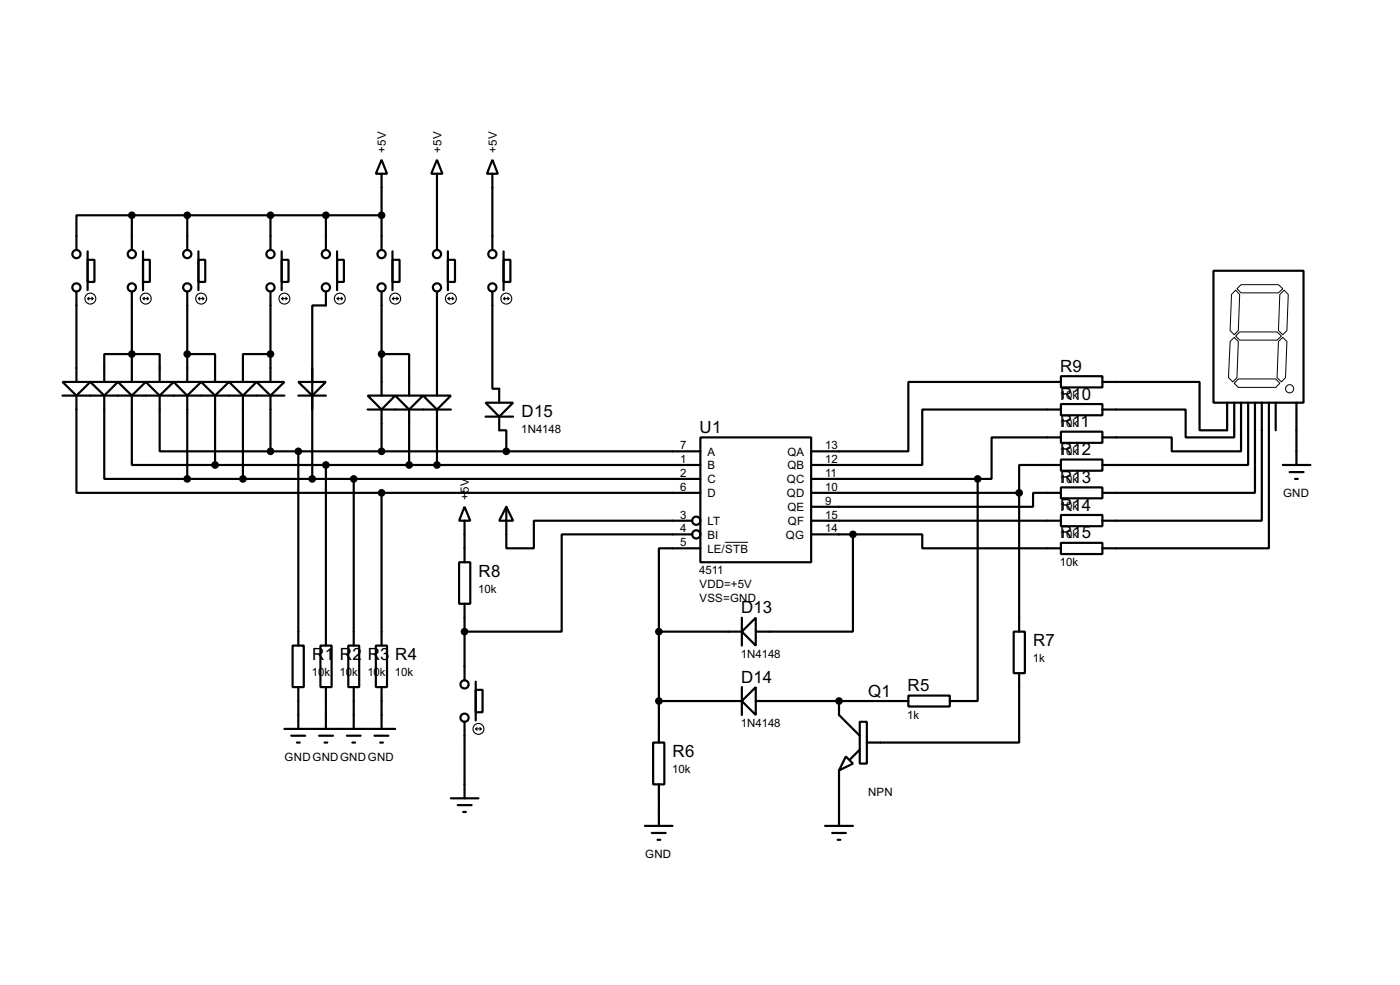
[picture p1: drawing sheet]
<svg xmlns="http://www.w3.org/2000/svg" width="256mm" height="180mm" viewBox="0 0 256 180" stroke-linecap="round" stroke-linejoin="round" font-family="sans-serif">
<g fill="none" stroke="#000" stroke-width=".4">
<path d="M24.2 39.4h-10.2v6.4M24.2 39.4v6.4M24.2 39.4h45.7M34.3 39.4v6.4M49.6 39.4v6.4M59.7 39.4v6.4M69.9 29.3l1 2.5h-2zM69.9 31.8v14M80.1 29.3l1 2.5h-2.1zM80.1 31.8v14M90.2 29.3l1 2.5h-2zM90.2 31.8v14"/>
<path d="M14 53.4v16.5M16.1 47.6h1.2v4h-1.2zM16.1 46v7.1M24.2 53.4v16.5M26.2 47.6h1.3v4h-1.3zM26.2 46v7.1M34.3 53.4v16.5M36.4 47.6h1.2v4h-1.2zM36.4 46v7.1M49.6 53.4v16.5M51.6 47.6h1.3v4h-1.3zM51.6 46v7.1"/>
<path d="M59.7 53.4v2.5h-2.5v31.8M61.8 47.6h1.2v4h-1.2zM61.8 46v7.1M69.9 53.4v19M71.9 47.6h1.3v4h-1.3zM71.9 46v7.1M80.1 53.4v19M82.1 47.6h1.3v4h-1.3zM82.1 46v7.1M90.2 53.4v17.8h1.3v2.5M92.3 47.6h1.2v4h-1.2zM92.3 46v7.1"/>
<path d="M222.3 49.6h16.5v24.1h-16.5zM11.5 69.9h5.1l-2.6 2.5zM11.5 72.4h40.6M14 72.4v17.8h55.9M16.6 69.9h5l-2.5 2.5zM19.1 69.9v-5.1h10.2v5.1M19.1 72.4v15.3h15.2M21.6 69.9h5.1l-2.5 2.5zM24.2 72.4v12.7h15.2M26.7 69.9h5.1l-2.5 2.5zM29.3 72.4v10.2h20.3M31.8 69.9h5.1l-2.6 2.5z"/>
<path d="M34.3 64.8h5.1v5.1M34.3 72.4v15.3M36.9 69.9h5.1l-2.6 2.5zM39.4 72.4v12.7M42 69.9h5l-2.5 2.5zM44.5 72.4v15.3M47 69.9h5.1l-2.5 2.5zM49.6 64.8h-5.1v5.1M49.6 72.4v10.2M54.7 69.9h5l-2.5 2.5zM54.7 72.4h5M57.2 67.4v2.5"/>
<path d="M57.2 72.4v2.6M67.4 72.4h5l-2.5 2.6zM67.4 75h15.2M69.9 64.8h5.1v7.6M69.9 75v7.6M72.4 72.4h5.1l-2.5 2.6zM75 75v10.1M77.5 72.4h5.1l-2.5 2.6zM80.1 75v10.1M89 73.7h5l-2.5 2.6zM89 76.3h5M91.5 76.3v2.5h1.3v3.8"/>
<path d="M194.4 68.9h7.6v2h-7.6zM194.4 74h7.6v2h-7.6zM194.4 79h7.6v2.1h-7.6zM194.4 69.9h-28v12.7h-17.8M194.4 75h-25.4v10.1h-20.4M202 69.9h17.8v8.9h5v-5.1M226.1 73.7v6.4h-8.9v-5.1h-15.2M227.4 73.7v8.9h-12.7v-2.5h-12.7M228.7 73.7v11.4h-26.7M229.9 73.7v16.5h-27.9M231.2 73.7v21.6h-29.2M232.5 73.7v26.7h-30.5"/>
<path d="M233.7 73.7v5.1M237.5 73.7v11.4M34.3 87.7h94M39.4 85.1h88.9M49.6 82.6h78.7M54.7 82.6v35.6M59.7 85.1v33.1M64.8 87.7v30.5M69.9 90.2v28M69.9 90.2h58.4M85.1 92.8l1.1 2.5h-2.1zM85.1 95.3v7.6"/>
<path d="M92.8 92.8l1.2 2.5h-2.5zM92.8 92.8v7.6h5v-5.1h29M126.8 97.8h-23.9v17.8h-17.8M128.3 80.1h20.3v22.8h-20.3zM148.6 87.7h30.5M148.6 90.2h38.1M148.6 97.8h7.7M148.6 95.3h45.8M156.3 97.8v17.8h-17.8M156.3 97.8h12.7v2.6h25.4M179.1 87.7v40.6h-5.1M186.7 90.2v25.4"/>
<path d="M194.4 84.1h7.6v2.1h-7.6zM194.4 89.2h7.6v2h-7.6zM194.4 94.3h7.6v2h-7.6zM194.4 99.4h7.6v2h-7.6zM194.4 80.1h-12.7v7.6h-2.6M194.4 85.1h-7.7v5.1M194.4 90.2h-5.1v2.6h-40.7M235 85.1h5.1M236.3 86.4h2.5M237.3 87.7h.5M53.6 118.2h2.1v7.6h-2.1zM58.7 118.2h2.1v7.6h-2.1z"/>
<path d="M63.8 118.2h2v7.6h-2zM68.9 118.2h2v7.6h-2zM84.1 102.9h2.1v7.6h-2.1zM85.1 110.5v14M120.7 115.6v20.3M120.7 115.6h15.2M128.3 100.4h-7.6v15.2M135.9 113.1v5.1M138.5 113.1v5.1l-2.6-2.6zM185.7 115.6h2.1v7.6h-2.1zM52.1 133.4h20.3M53.4 134.7h2.5"/>
<path d="M54.4 135.9h.5M54.7 125.8v7.6M58.5 134.7h2.5M59.5 135.9h.5M59.7 125.8v7.6M63.6 134.7h2.5M64.6 135.9h.5M64.8 125.8v7.6M68.6 134.7h2.6M69.7 135.9h.5M69.9 125.8v7.6M85.1 132.1v14"/>
<path d="M87.2 126.3h1.2v4.1h-1.2zM87.2 124.8v7.1M119.7 135.9h2v7.7h-2zM120.7 128.3h15.2M135.9 125.8v5.1M138.5 125.8v5.1l-2.6-2.6zM138.5 128.3h27.9M153.7 128.3v2.6l3.8 3.8M155 138.5l1.3 1.3-2.6 1.2zM157.5 132.1h1.3v7.7h-1.3zM157.5 137.2l-1.7 1.8M166.4 127.3h7.6v2h-7.6z"/>
<path d="M186.7 123.2v12.7h-27.9M82.6 146.1h5.1M83.9 147.4h2.5M84.9 148.6h.5M118.2 151.2h5M119.4 152.5h2.6M120.5 153.7h.5M120.7 143.6v7.6M151.2 151.2h5.1M152.5 152.5h2.5M153.5 153.7h.5M153.7 141v10.2"/>
<circle cx="14" cy="52.6" r=".75"/>
<circle cx="14" cy="46.5" r=".75"/>
<circle cx="24.1" cy="52.6" r=".75"/>
<circle cx="24.1" cy="46.5" r=".75"/>
<circle cx="34.3" cy="52.6" r=".75"/>
<circle cx="34.3" cy="46.5" r=".75"/>
<circle cx="49.5" cy="52.6" r=".75"/>
<circle cx="49.5" cy="46.5" r=".75"/>
<circle cx="59.7" cy="52.6" r=".75"/>
<circle cx="59.7" cy="46.5" r=".75"/>
<circle cx="69.9" cy="52.6" r=".75"/>
<circle cx="69.9" cy="46.5" r=".75"/>
<circle cx="80" cy="52.6" r=".75"/>
<circle cx="80" cy="46.5" r=".75"/>
<circle cx="90.2" cy="52.6" r=".75"/>
<circle cx="90.2" cy="46.5" r=".75"/>
<circle cx="127.5" cy="95.3" r=".75"/>
<circle cx="127.5" cy="97.8" r=".75"/>
<circle cx="85.1" cy="131.4" r=".75"/>
<circle cx="85.1" cy="125.3" r=".75"/>
</g>
<circle cx="153.7" cy="128.3" r=".2" fill="#000"/>
<g fill="none" stroke="#000" stroke-width=".18">
<path d="M226.4 53.1l.7 .8-.2 6.6-.8 .8-.7-.8 .2-6.6zM226.6 52.9l.8-.8h6.8l.8 .8-.8 .7h-6.8zM234.5 53.9l.8-.8 .7 .8-.2 6.6-.8 .8-.8-.8zM225.4 62.5l.7-.7 .8 .7-.3 6.6-.7 .8-.8-.8zM226.4 61.5l.7-.7h6.9l.8 .7-.8 .8h-6.9zM226.9 69.4h6.8l.8 .8-.8 .7h-6.8l-.8-.7zM234.2 62.5l.8-.7 .8 .7-.3 6.6-.7 .8-.8-.8zM132.8 99.3h4.3"/>
<circle cx="236.2" cy="71.2" r=".75"/>
</g>
<g fill="none" stroke="#000" stroke-width=".2">
<path d="M16.1 54.7h1M16.1 54.7l.2 .2M16.3 54.4l-.2 .3M16.8 54.4l.3 .3M17.1 54.7l-.3 .2M26.2 54.7h1M26.2 54.7l.3 .2M26.5 54.4l-.3 .3M27 54.4l.2 .3M27.2 54.7l-.2 .2M36.4 54.7h1M36.4 54.7l.2 .2"/>
<path d="M36.6 54.4l-.2 .3M37.1 54.4l.3 .3M37.4 54.7l-.3 .2M51.6 54.7h1M51.6 54.7l.3 .2M51.9 54.4l-.3 .3M52.4 54.4l.2 .3M52.6 54.7l-.2 .2M61.8 54.7h1M61.8 54.7l.2 .2M62 54.4l-.2 .3M62.5 54.4l.3 .3"/>
<path d="M62.8 54.7l-.3 .2M71.9 54.7h1.1M71.9 54.7l.3 .2M72.2 54.4l-.3 .3M72.7 54.4l.3 .3M73 54.7l-.3 .2M82.1 54.7h1M82.1 54.7l.3 .2M82.4 54.4l-.3 .3M82.9 54.4l.2 .3M83.1 54.7l-.2 .2M92.3 54.7h1"/>
<path d="M92.3 54.7l.2 .2M92.5 54.4l-.2 .3M93 54.4l.3 .3M93.3 54.7l-.3 .2M87.2 133.4h1M87.2 133.4l.2 .3M87.4 133.2l-.2 .2M87.9 133.2l.3 .2M88.2 133.4l-.3 .3"/>
<circle cx="16.5" cy="54.7" r="1"/>
<circle cx="26.7" cy="54.7" r="1"/>
<circle cx="36.8" cy="54.7" r="1"/>
<circle cx="52.1" cy="54.7" r="1"/>
<circle cx="62.2" cy="54.7" r="1"/>
<circle cx="72.4" cy="54.7" r="1"/>
<circle cx="82.6" cy="54.7" r="1"/>
<circle cx="92.7" cy="54.7" r="1"/>
<circle cx="87.6" cy="133.4" r="1"/>
</g>
<g fill="#000" stroke="#000" stroke-width=".4">
<circle cx="24.1" cy="39.4" r=".5"/>
<circle cx="34.3" cy="39.4" r=".5"/>
<circle cx="49.5" cy="39.4" r=".5"/>
<circle cx="59.7" cy="39.4" r=".5"/>
<circle cx="69.9" cy="39.4" r=".5"/>
<circle cx="24.1" cy="64.8" r=".5"/>
<circle cx="34.3" cy="64.8" r=".5"/>
<circle cx="49.5" cy="64.8" r=".5"/>
<circle cx="69.9" cy="64.8" r=".5"/>
<circle cx="34.3" cy="87.7" r=".5"/>
<circle cx="39.4" cy="85.1" r=".5"/>
<circle cx="44.5" cy="87.7" r=".5"/>
<circle cx="49.5" cy="82.6" r=".5"/>
<circle cx="54.6" cy="82.6" r=".5"/>
<circle cx="57.2" cy="87.7" r=".5"/>
<circle cx="59.7" cy="85.1" r=".5"/>
<circle cx="64.8" cy="87.7" r=".5"/>
<circle cx="69.9" cy="90.2" r=".5"/>
<circle cx="69.9" cy="82.6" r=".5"/>
<circle cx="74.9" cy="85.1" r=".5"/>
<circle cx="80" cy="85.1" r=".5"/>
<circle cx="92.7" cy="82.6" r=".5"/>
<circle cx="156.2" cy="97.8" r=".5"/>
<circle cx="179.1" cy="87.7" r=".5"/>
<circle cx="186.7" cy="90.2" r=".5"/>
<circle cx="85.1" cy="115.6" r=".5"/>
<circle cx="120.7" cy="115.6" r=".5"/>
<circle cx="120.7" cy="128.3" r=".5"/>
<circle cx="153.7" cy="128.3" r=".5"/>
</g>
<g font-size="3.5">
<text x="194.2" y="68.1">R9</text>
<text x="95.6" y="76.4">D15</text>
<text x="194.2" y="73.2">R10</text>
<text x="128.2" y="79.3">U1</text>
<text x="194.2" y="78.2">R11</text>
<text x="194.2" y="83.3">R12</text>
<text x="194.2" y="88.4">R13</text>
<text x="194.2" y="93.5">R14</text>
<text x="194.2" y="98.6">R15</text>
<text x="87.7" y="105.6">R8</text>
<text x="135.8" y="112.3">D13</text>
<text x="189.3" y="118.3">R7</text>
<text x="57.2" y="120.9">R</text>
<text x="59.5" y="120.9">1</text>
<text x="62.3" y="120.9">R</text>
<text x="64.6" y="120.9">2</text>
<text x="67.4" y="120.9">R</text>
<text x="69.7" y="120.9">3</text>
<text x="72.4" y="120.9">R4</text>
<text x="135.8" y="125">D14</text>
<text x="159.1" y="127.5">Q1</text>
<text x="166.3" y="126.5">R5</text>
<text x="123.2" y="138.6">R6</text>
</g>
<g font-size="2.4">
<text x="70.7" y="28" transform="rotate(-90 70.7 28)">+5V</text>
<text x="80.9" y="27.9" transform="rotate(-90 80.9 27.9)">+5V</text>
<text x="91" y="28" transform="rotate(-90 91 28)">+5V</text>
<text x="194.2" y="73.1">10k</text>
<text x="95.5" y="79.3">1N4148</text>
<text x="124.6" y="82.2">7</text>
<text x="129.6" y="83.4">A</text>
<text x="144.2" y="83.4">QA</text>
<text x="151.2" y="82.2">13</text>
<text x="194.2" y="78.2">10k</text>
<text x="194.2" y="83.3">10k</text>
<text x="124.6" y="84.7">1</text>
<text x="124.6" y="87.3">2</text>
<text x="124.6" y="89.8">6</text>
<text x="129.6" y="85.9">B</text>
<text x="129.6" y="88.5">C</text>
<text x="144.1" y="88.5">QC</text>
<text x="144.2" y="85.9">QB</text>
<text x="151.2" y="84.7">12</text>
<text x="151.2" y="87.3">11</text>
<text x="151.2" y="89.8">10</text>
<text x="194.2" y="88.4">10k</text>
<text x="85.9" y="91.5" transform="rotate(-90 85.9 91.5)">+</text>
<text x="85.9" y="90.2" transform="rotate(-90 85.9 90.2)">5V</text>
<text x="124.6" y="94.9">3</text>
<text x="129.6" y="91">D</text>
<text x="144.1" y="91">QD</text>
<text x="144.2" y="93.6">QE</text>
<text x="151.2" y="92.4">9</text>
<text x="151.2" y="94.9">15</text>
<text x="194.2" y="93.4">10k</text>
<text x="235" y="91">GND</text>
<text x="124.6" y="97.4">4</text>
<text x="124.6" y="100">5</text>
<text x="129.6" y="96.1">LT</text>
<text x="129.6" y="98.6">BI</text>
<text x="129.6" y="101.2">LE/STB</text>
<text x="144" y="98.6">QG</text>
<text x="144.3" y="96.1">QF</text>
<text x="151.2" y="97.4">14</text>
<text x="194.2" y="98.5">10k</text>
<text x="128.1" y="105.1">4511</text>
<text x="128.1" y="107.7">VDD=+5V</text>
<text x="194.2" y="103.6">10k</text>
<text x="87.6" y="108.5">10k</text>
<text x="128.1" y="110.2">VSS=GND</text>
<text x="57.2" y="123.8">10k</text>
<text x="62.2" y="123.8">10k</text>
<text x="67.3" y="123.8">10k</text>
<text x="72.4" y="123.8">10k</text>
<text x="135.7" y="120.4">1N4148</text>
<text x="189.2" y="121.2">1k</text>
<text x="166.2" y="131.5">1k</text>
<text x="135.7" y="133.1">1N4148</text>
<text x="52.1" y="139.3">GNDGNDGNDGND</text>
<text x="123.2" y="141.6">10k</text>
<text x="159" y="145.8">NPN</text>
<text x="118.2" y="157.1">GND</text>
</g>
</svg>
